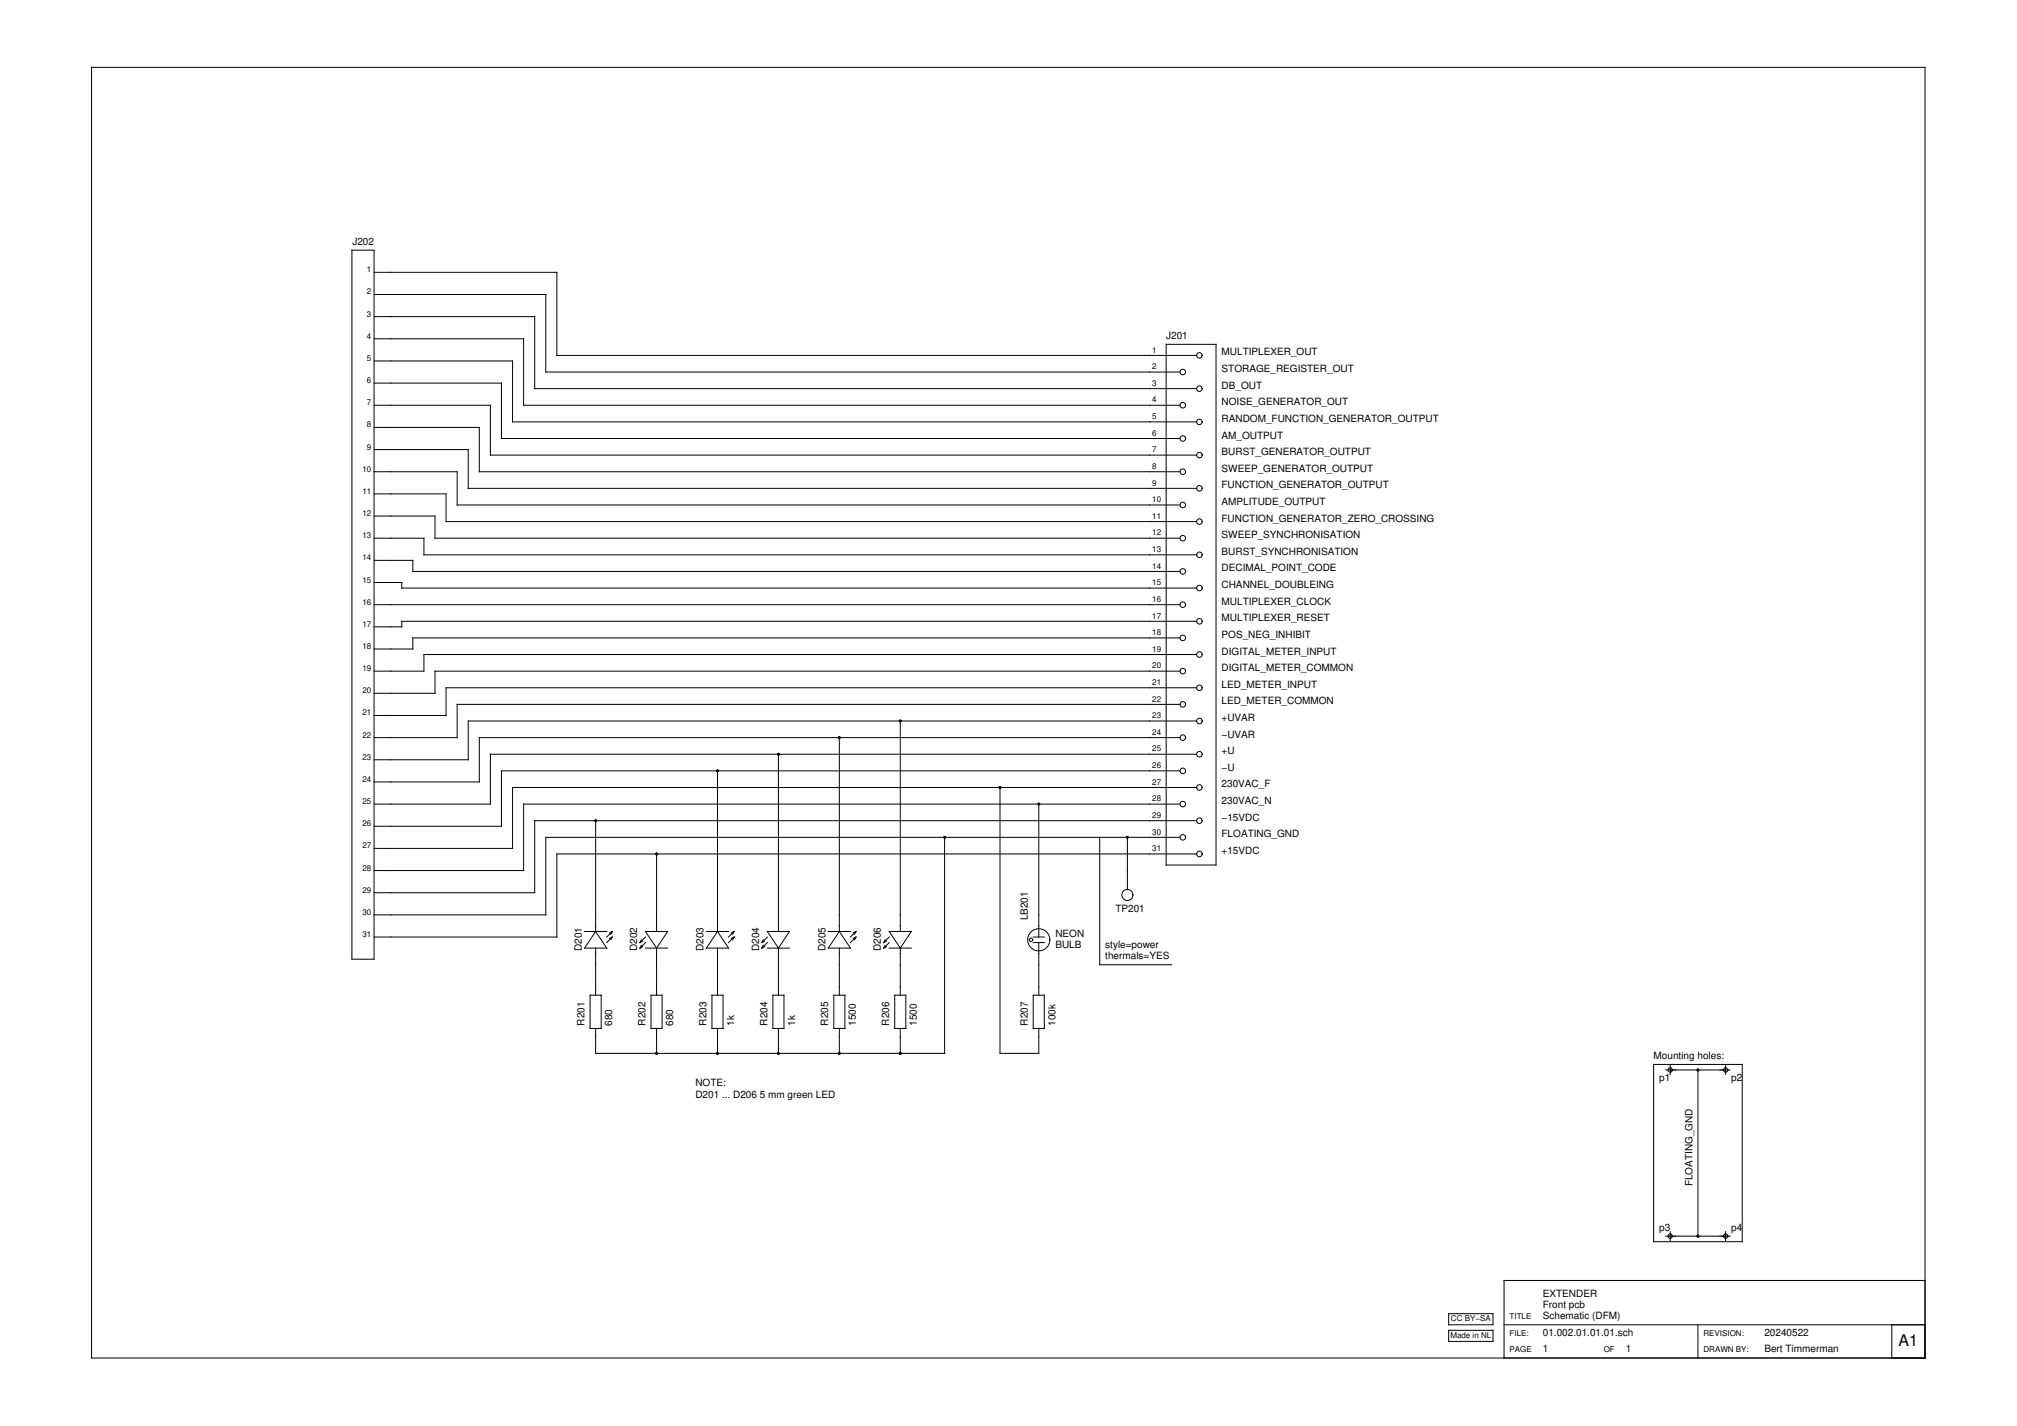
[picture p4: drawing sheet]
<svg xmlns="http://www.w3.org/2000/svg" width="420mm" height="297mm" viewBox="0 0 420 297" stroke-linecap="round" stroke-linejoin="round" font-family="sans-serif">
<g fill="none" stroke="#000" stroke-width=".21">
<path d="M19.1 14h381.9v268.9h-381.9zM73.3 52.1h4.6v147.7h-4.6zM77.9 56.7h38.1v17.3h133.3M77.9 79.8h26.6v11.5h141.3M77.9 70.6h31.2v13.8h136.7M77.9 61.3h35.8v16.2h132.1M77.9 75.2h28.9v12.7h142.5M77.9 66h33.5v15h137.9M242.9 71.7h10.4v108.5h-10.4zM77.9 93.6h19.6v8.1h151.8M77.9 98.3h17.3v6.9h150.6M77.9 89h21.9v9.3h146"/>
<path d="M77.9 84.4h24.3v10.4h147.1M77.9 116.7h8.1v2.3h159.8M77.9 112.1h10.4v3.5h161M77.9 107.5h12.7v4.6h155.2M77.9 102.9h15v5.7h156.4M77.9 126h167.9M77.9 121.3h5.8v1.2h165.6M245.8 139.8h-155.2v4.6h-12.7M245.8 132.9h-159.8v2.3h-8.1M249.3 136.3h-161v3.5h-10.4M249.3 129.4h-165.6v1.2h-5.8M162.2 157.1v36.9"/>
<path d="M174.8 153.6v40.4M187.5 150.2v43.8M245.8 146.7h-150.6v6.9h-17.3M245.8 153.6h-146v9.3h-21.9M249.3 157.1h-147.1v10.4h-24.3M249.3 150.2h-151.8v8.1h-19.6M249.3 143.3h-156.4v5.7h-15M124.1 171v23M136.8 177.9v16.1M149.5 160.6v33.4M196.8 174.4v45h-72.7v-5.2M208.3 164v55.4h8.1v-5.2"/>
<path d="M216.4 167.5v27.7M229.1 174.4v26.6h15M234.8 174.4v10.9M245.8 174.4h-132.1v16.2h-35.8M245.8 167.5h-136.7v13.8h-31.2M245.8 160.6h-141.3v11.5h-26.6M249.3 177.9h-133.3v17.3h-38.1M249.3 171h-137.9v15h-33.5M249.3 164h-142.5v12.7h-28.9M121.8 194h4.6M124.1 197.5v9.8M124.1 194l2.3 3.5h-4.6z"/>
<path d="M127.5 195.2l-1.1 1.1M127.5 194l-1.1 1.2M127.5 194l-.5 .3M127.5 194l-.3 .6M127.5 195.2l-.5 .3M127.5 195.2l-.3 .6M133.6 196.9l-.3 .6M133.6 195.8l-.3 .5M133.9 197.2l-.6 .3M133.9 196.1l-.6 .2M134.5 197.5h4.6M134.5 194h4.6l-2.3 3.5z"/>
<path d="M134.5 195.2l-1.2 1.1M134.5 196.3l-1.2 1.2M136.8 197.5v9.8M147.2 194h4.6M149.5 194l2.3 3.5h-4.6zM149.5 197.5v9.8M152.9 195.2l-1.1 1.1M152.9 194l-1.1 1.2M152.9 194l-.6 .3M152.9 194l-.3 .6M152.9 195.2l-.6 .3M152.9 195.2l-.3 .6"/>
<path d="M159 196.9l-.3 .6M159 195.8l-.3 .5M159.3 197.2l-.6 .3M159.3 196.1l-.6 .2M159.8 197.5h4.7M159.8 194h4.7l-2.3 3.5zM159.8 195.2l-1.1 1.1M159.8 196.3l-1.1 1.2M162.2 197.5v9.8M172.5 194h4.7M174.8 194l2.4 3.5h-4.7zM174.8 197.5v9.8"/>
<path d="M178.3 195.2l-1.1 1.1M178.3 194l-1.1 1.2M178.3 194l-.6 .3M178.3 194l-.3 .6M178.3 195.2l-.6 .3M178.3 195.2l-.3 .6M184.4 196.9l-.3 .6M184.4 195.8l-.3 .5M184.7 197.2l-.6 .3M184.7 196.1l-.6 .2M185.2 197.5h4.6M185.2 194h4.6l-2.3 3.5z"/>
<path d="M185.2 195.2l-1.1 1.1M185.2 196.3l-1.1 1.2M187.5 197.5v9.8M215.2 195.2h2.3M215.2 196.3h2.3M216.4 196.3v11M122.9 207.3h2.3v6.9h-2.3zM135.6 207.3h2.3v6.9h-2.3zM136.8 214.2v5.2M148.3 207.3h2.3v6.9h-2.3zM149.5 214.2v5.2M161 207.3h2.3v6.9h-2.3z"/>
<path d="M162.2 214.2v5.2M173.7 207.3h2.3v6.9h-2.3zM174.8 214.2v5.2M186.4 207.3h2.3v6.9h-2.3zM187.5 214.2v5.2M215.2 207.3h2.3v6.9h-2.3zM344.5 221.7h18.4v36.9h-18.4zM347 222.9h13.4M347.9 222v1.8M353.7 222.9v34.6M359.5 222v1.8M347 257.5h13.4"/>
<path d="M347.9 256.6v1.8M359.5 256.6v1.8M301.8 273.6h9.2v2.4h-9.2zM301.8 277.1h9.2v2.3h-9.2zM313.3 276h87.7M353.7 276v6.9M394.1 276v6.9M401 266.7h-87.7v16.2"/>
<circle cx="246.4" cy="77.5" r=".58"/>
<circle cx="249.8" cy="74" r=".58"/>
<circle cx="246.4" cy="91.3" r=".58"/>
<circle cx="246.4" cy="84.4" r=".58"/>
<circle cx="246.4" cy="98.3" r=".58"/>
<circle cx="249.8" cy="81" r=".58"/>
<circle cx="249.8" cy="94.8" r=".58"/>
<circle cx="249.8" cy="87.9" r=".58"/>
<circle cx="246.4" cy="112.1" r=".58"/>
<circle cx="246.4" cy="105.2" r=".58"/>
<circle cx="246.4" cy="119" r=".58"/>
<circle cx="249.8" cy="108.6" r=".58"/>
<circle cx="249.8" cy="115.6" r=".58"/>
<circle cx="249.8" cy="101.7" r=".58"/>
<circle cx="246.4" cy="132.9" r=".58"/>
<circle cx="246.4" cy="139.8" r=".58"/>
<circle cx="246.4" cy="126" r=".58"/>
<circle cx="249.8" cy="136.3" r=".58"/>
<circle cx="249.8" cy="122.5" r=".58"/>
<circle cx="249.8" cy="129.4" r=".58"/>
<circle cx="246.4" cy="146.7" r=".58"/>
<circle cx="246.4" cy="153.6" r=".58"/>
<circle cx="249.8" cy="150.2" r=".58"/>
<circle cx="249.8" cy="143.3" r=".58"/>
<circle cx="249.8" cy="157.1" r=".58"/>
<circle cx="246.4" cy="160.6" r=".58"/>
<circle cx="246.4" cy="174.4" r=".58"/>
<circle cx="246.4" cy="167.5" r=".58"/>
<circle cx="249.8" cy="164" r=".58"/>
<circle cx="249.8" cy="177.9" r=".58"/>
<circle cx="249.8" cy="171" r=".58"/>
<circle cx="214.8" cy="195.8" r=".35"/>
<circle cx="216.4" cy="195.8" r="2.31"/>
<circle cx="234.8" cy="186.4" r="1.15"/>
<circle cx="347.9" cy="222.9" r=".46"/>
<circle cx="359.5" cy="222.9" r=".46"/>
<circle cx="347.9" cy="257.5" r=".46"/>
<circle cx="359.5" cy="257.5" r=".46"/>
</g>
<g fill="#000">
<circle cx="162.2" cy="157.1" r=".29"/>
<circle cx="174.8" cy="153.6" r=".29"/>
<circle cx="187.5" cy="150.2" r=".29"/>
<circle cx="124.1" cy="171" r=".29"/>
<circle cx="136.8" cy="177.9" r=".29"/>
<circle cx="149.5" cy="160.6" r=".29"/>
<circle cx="196.8" cy="174.4" r=".29"/>
<circle cx="208.3" cy="164" r=".29"/>
<circle cx="216.4" cy="167.5" r=".29"/>
<circle cx="234.8" cy="174.4" r=".29"/>
<circle cx="136.8" cy="219.4" r=".29"/>
<circle cx="149.5" cy="219.4" r=".29"/>
<circle cx="162.2" cy="219.4" r=".29"/>
<circle cx="174.8" cy="219.4" r=".29"/>
<circle cx="187.5" cy="219.4" r=".29"/>
<circle cx="353.7" cy="222.9" r=".29"/>
<circle cx="353.7" cy="257.5" r=".29"/>
</g>
<text font-size="3.3" x="395.5" y="280.3">A1</text>
<g font-size="2.1">
<text x="73.4" y="51">J202</text>
<text x="242.9" y="70.6">J201</text>
<text x="254.5" y="77.5">STORAGE_REGISTER_OUT</text>
<text x="254.5" y="74">MULTIPLEXER_OUT</text>
<text x="254.5" y="81">DB_OUT</text>
<text x="254.5" y="87.9">RANDOM_FUNCTION_GENERATOR_OUTPUT</text>
<text x="254.5" y="84.4">NOISE_GENERATOR_OUT</text>
<text x="254.5" y="94.8">BURST_GENERATOR_OUTPUT</text>
<text x="254.5" y="91.3">AM_OUTPUT</text>
<text x="254.5" y="101.7">FUNCTION_GENERATOR_OUTPUT</text>
<text x="254.5" y="98.3">SWEEP_GENERATOR_OUTPUT</text>
<text x="254.5" y="105.2">AMPLITUDE_OUTPUT</text>
<text x="254.5" y="112.1">SWEEP_SYNCHRONISATION</text>
<text x="254.5" y="108.6">FUNCTION_GENERATOR_ZERO_CROSSING</text>
<text x="254.5" y="119">DECIMAL_POINT_CODE</text>
<text x="254.5" y="115.6">BURST_SYNCHRONISATION</text>
<text x="254.5" y="126">MULTIPLEXER_CLOCK</text>
<text x="254.5" y="122.5">CHANNEL_DOUBLEING</text>
<text x="254.5" y="129.4">MULTIPLEXER_RESET</text>
<text x="254.5" y="132.9">POS_NEG_INHIBIT</text>
<text x="254.5" y="136.3">DIGITAL_METER_INPUT</text>
<text x="254.5" y="139.8">DIGITAL_METER_COMMON</text>
<text x="254.5" y="143.3">LED_METER_INPUT</text>
<text x="254.5" y="146.7">LED_METER_COMMON</text>
<text x="254.5" y="150.2">+UVAR</text>
<text x="254.5" y="153.6">−UVAR</text>
<text x="254.5" y="157.1">+U</text>
<text x="254.5" y="160.6">−U</text>
<text x="254.5" y="164">230VAC_F</text>
<text x="254.5" y="167.5">230VAC_N</text>
<text x="254.5" y="171">−15VDC</text>
<text x="254.5" y="174.4">FLOATING_GND</text>
<text x="254.5" y="177.9">+15VDC</text>
<text x="214.1" y="191.7" transform="rotate(-90 214.1 191.7)">LB201</text>
<text x="232.4" y="190">TP201</text>
<text x="219.8" y="195.2">NEON</text>
<text x="219.8" y="197.5">BULB</text>
<text x="230.2" y="197.5">style=power</text>
<text x="121.2" y="198.1" transform="rotate(-90 121.2 198.1)">D201</text>
<text x="132.7" y="198.1" transform="rotate(-90 132.7 198.1)">D202</text>
<text x="146.6" y="198.1" transform="rotate(-90 146.6 198.1)">D203</text>
<text x="158.1" y="198.1" transform="rotate(-90 158.1 198.1)">D204</text>
<text x="172" y="198.1" transform="rotate(-90 172 198.1)">D205</text>
<text x="183.5" y="198.1" transform="rotate(-90 183.5 198.1)">D206</text>
<text x="230.2" y="199.8">thermals=YES</text>
<text x="121.8" y="213.6" transform="rotate(-90 121.8 213.6)">R201</text>
<text x="127.5" y="213.6" transform="rotate(-90 127.5 213.6)">680</text>
<text x="134.5" y="213.6" transform="rotate(-90 134.5 213.6)">R202</text>
<text x="140.2" y="213.6" transform="rotate(-90 140.2 213.6)">680</text>
<text x="147.2" y="213.6" transform="rotate(-90 147.2 213.6)">R203</text>
<text x="152.9" y="213.6" transform="rotate(-90 152.9 213.6)">1k</text>
<text x="159.8" y="213.6" transform="rotate(-90 159.8 213.6)">R204</text>
<text x="165.6" y="213.6" transform="rotate(-90 165.6 213.6)">1k</text>
<text x="172.5" y="213.6" transform="rotate(-90 172.5 213.6)">R205</text>
<text x="178.3" y="213.6" transform="rotate(-90 178.3 213.6)">1500</text>
<text x="185.2" y="213.6" transform="rotate(-90 185.2 213.6)">R206</text>
<text x="191" y="213.6" transform="rotate(-90 191 213.6)">1500</text>
<text x="214.1" y="213.6" transform="rotate(-90 214.1 213.6)">R207</text>
<text x="219.8" y="213.6" transform="rotate(-90 219.8 213.6)">100k</text>
<text x="344.5" y="220.6">Mounting holes:</text>
<text x="144.8" y="226.3">NOTE:</text>
<text x="345.6" y="225.2">p1</text>
<text x="360.6" y="225.2">p2</text>
<text x="144.8" y="228.6">D201 ... D206 5 mm green LED</text>
<text x="352.5" y="247.1" transform="rotate(-90 352.5 247.1)">FLOATING_GND</text>
<text x="345.6" y="256.3">p3</text>
<text x="360.6" y="256.3">p4</text>
<text x="321.4" y="270.2">EXTENDER</text>
<text x="321.4" y="274.8">Schematic (DFM)</text>
<text x="321.4" y="272.5">Front pcb</text>
<text x="321.4" y="281.7">1</text>
<text x="321.4" y="278.3">01.002.01.01.01.sch</text>
<text x="338.7" y="281.7">1</text>
<text x="367.5" y="281.7">Bert Timmerman</text>
<text x="367.5" y="278.3">20240522</text>
</g>
<g font-size="1.7">
<text x="76.4" y="56.7">1</text>
<text x="76.4" y="61.3">2</text>
<text x="76.4" y="66">3</text>
<text x="76.4" y="70.6">4</text>
<text x="76.4" y="75.2">5</text>
<text x="240" y="76.9">2</text>
<text x="240" y="73.5">1</text>
<text x="76.4" y="79.8">6</text>
<text x="240" y="83.8">4</text>
<text x="240" y="80.4">3</text>
<text x="76.4" y="84.4">7</text>
<text x="76.4" y="89">8</text>
<text x="240" y="87.3">5</text>
<text x="76.4" y="93.6">9</text>
<text x="240" y="90.8">6</text>
<text x="240" y="94.2">7</text>
<text x="75.5" y="98.3">10</text>
<text x="240" y="97.7">8</text>
<text x="240" y="101.1">9</text>
<text x="75.5" y="102.9">11</text>
<text x="75.5" y="107.5">12</text>
<text x="240" y="104.6">10</text>
<text x="75.5" y="112.1">13</text>
<text x="240" y="111.5">12</text>
<text x="240" y="108.1">11</text>
<text x="75.5" y="116.7">14</text>
<text x="240" y="118.5">14</text>
<text x="240" y="115">13</text>
<text x="75.5" y="121.3">15</text>
<text x="75.5" y="126">16</text>
<text x="240" y="125.4">16</text>
<text x="240" y="121.9">15</text>
<text x="75.5" y="130.6">17</text>
<text x="240" y="128.8">17</text>
<text x="75.5" y="135.2">18</text>
<text x="240" y="135.8">19</text>
<text x="240" y="132.3">18</text>
<text x="75.5" y="139.8">19</text>
<text x="240" y="142.7">21</text>
<text x="240" y="139.2">20</text>
<text x="75.5" y="144.4">20</text>
<text x="75.5" y="149">21</text>
<text x="240" y="149.6">23</text>
<text x="240" y="146.1">22</text>
<text x="75.5" y="153.6">22</text>
<text x="240" y="153.1">24</text>
<text x="75.5" y="158.3">23</text>
<text x="240" y="156.5">25</text>
<text x="240" y="160">26</text>
<text x="75.5" y="162.9">24</text>
<text x="75.5" y="167.5">25</text>
<text x="240" y="163.5">27</text>
<text x="240" y="166.9">28</text>
<text x="75.5" y="172.1">26</text>
<text x="240" y="170.4">29</text>
<text x="240" y="173.8">30</text>
<text x="75.5" y="176.7">27</text>
<text x="240" y="177.3">31</text>
<text x="75.5" y="181.3">28</text>
<text x="75.5" y="186">29</text>
<text x="75.5" y="190.6">30</text>
<text x="75.5" y="195.2">31</text>
<text x="302.2" y="275.2">CC BY−SA</text>
<text x="314.5" y="274.8">TITLE</text>
<text x="302.1" y="278.7">Made in NL</text>
<text x="314.5" y="278.3">FILE:</text>
<text x="314.5" y="281.7">PAGE</text>
<text x="334.1" y="281.7">OF</text>
<text x="354.8" y="278.3">REVISION:</text>
<text x="354.8" y="281.7">DRAWN BY:</text>
</g>
</svg>
